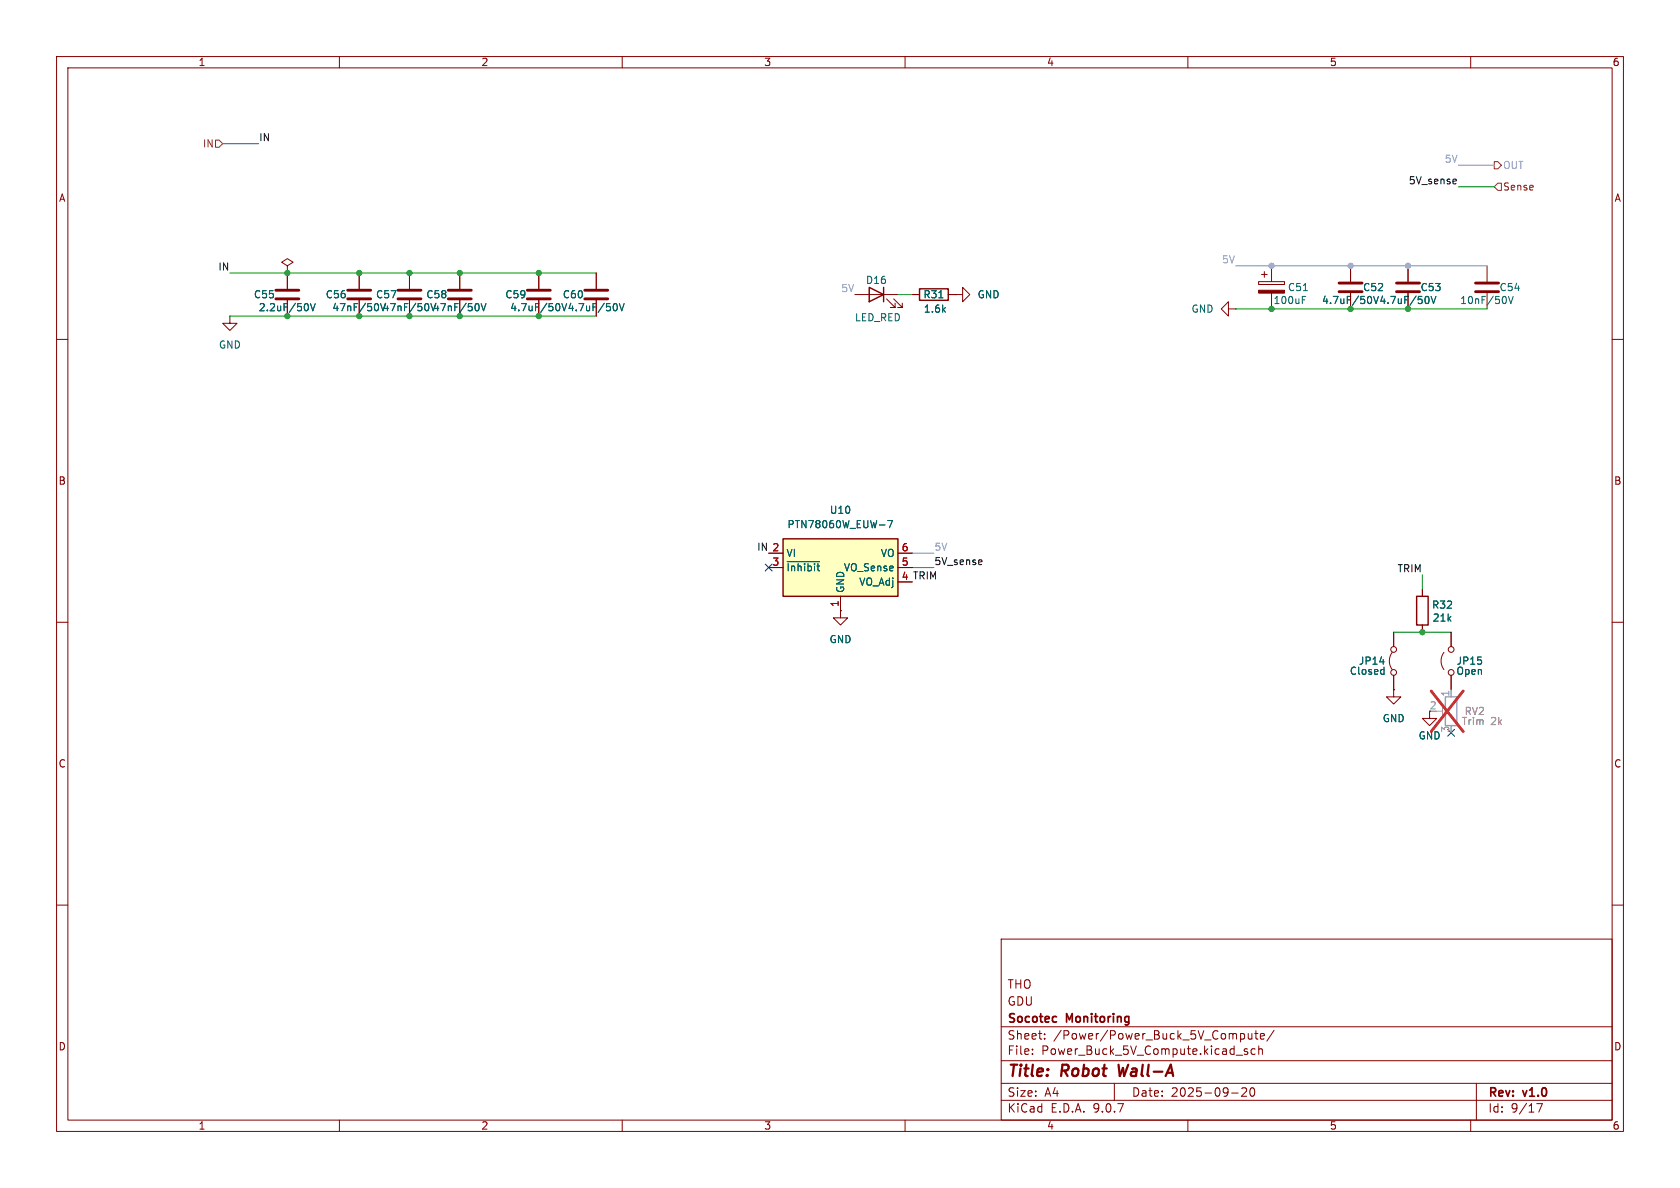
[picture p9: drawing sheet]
<svg xmlns="http://www.w3.org/2000/svg" width="297mm" height="210mm" viewBox="0 0 297 210" stroke-linecap="round" stroke-linejoin="round" font-family="sans-serif">
<g fill="none" stroke="#840000" stroke-width=".18">
<path d="M10 10h277v190h-277zM12 12h273v186h-273zM60 10v2M110 10v2M160 10v2M210 10v2M260 10v2M40.6 55.9v1.3h1.3l-1.3 1.2-1.2-1.2h1.2M40.6 55.9h.1M63.5 48.3v2.8M63.5 53.1v2.8M95.2 48.3v2.8"/>
<path d="M95.2 53.1v2.8M217.2 54.6v-1.3l-1.3 1.3 1.3 1.3v-1.3h1.2M218.4 54.6h.1M222.5 49.8h4.6v.5h-4.6zM223 48.5h1M223.5 48v1M224.8 47v2.8M224.8 51.8v2.8M10 60h2M285 60h2M10 110h2M251.5 104.1v1.3"/>
<path d="M251.5 110.5v1.3M285 110h2M10 160h2M177 166h108v32h-108zM285 160h2M60 198v2M110 198v2M160 198v2M177 194.5h108M177 191.5h108M177 187.5h108M177 181.5h108"/>
<path d="M182.5 186.3v.1M182.5 185.5v.1M184.7 183.6v.1M184.7 182.8v.1M197 191.5v3M210 198v2M217.7 193.2h1.2M218.5 186.5h1.2M219.5 182.7h.2l.3 .3v.6l-.5 .1M219.5 192.4l.6-.1 .2 .1 .1 .3-.9 1.1h.9M220.5 185.5l-.3-.1-.2 .2v.2l.5 .2v.3h-.5M220.7 182.7v.9l.4 .1 .2-.1"/>
<path d="M221.1 192.4l.2-.1a.81 .81 0 0 1 .6 .6 .81 .81 0 0 1-.3 .8l-.1 .1a.81 .81 0 0 1-.4-1.4zM221.3 182.7v1M221.8 182.7h.6M221.9 185.5l-.4-.1-.3 .3v.4l.1 .2h.6M222 182.2v1.3l.4 .2M222.5 185.5l.2-.1 .4 .1 .1 .9M222.5 184.9v1.5M222.8 183.2l.7-.1v-.3l-.5-.1-.2 .2 .1 .7h.6M225.2 182.1l-1.2 2M260 198v2M261 191.5v6.5M271.7 195.1h1l-.7 1.5"/>
</g>
<path d="M197.7 188.2l.3 2 .5-1.4" fill="none" stroke="#840000" stroke-width=".4"/>
<path d="M61.5 51.3h4M61.5 52.8h4M93.2 51.3h4.1M93.2 52.8h4.1" fill="none" stroke="#840000" stroke-width=".51"/>
<path d="M98.8 53.7l.2 .4-.2 .8M99.3 53.7l.5 1.2M230.2 53h.5M230.2 52.4h.6M230.4 51.4h.7" fill="none" stroke="#006464" stroke-width=".18"/>
<path d="M222.5 51.3h4.6v.5h-4.6z" fill="#840000" stroke="#840000" stroke-width=".18"/>
<path d="M250.4 105.4h2.1v5.1h-2.1z" fill="none" stroke="#840000" stroke-width=".25"/>
<path d="M138.4 95.3h20.3v10.1h-20.3z" fill="#ffffc2"/>
<path d="M153.7 50.8l2.5 1.3-2.5 1.2zM156.2 50.8v2.5M162.6 51.1h5v2h-5zM138.4 95.3h20.3v10.1h-20.3z" fill="none" stroke="#840000" stroke-width=".25"/>
<g fill="none" stroke="#840000" stroke-width=".18">
<path d="M50.8 47l1-.6-1-.7-1 .7 1 .6v1.3M50.8 48.3h.1M50.8 48.3v2.8M50.8 53.1v2.8M63.5 48.3v2.8M63.5 53.1v2.8M72.4 48.3v2.8M72.4 53.1v2.8M81.3 48.3v2.8M81.3 53.1v2.8M95.2 48.3v2.8M95.2 53.1v2.8"/>
<path d="M105.4 48.3v2.8M105.4 53.1v2.8M151.1 52.1h7.6M156.7 52.8l1.5 1.6h-.7h.7v-.8M158 52.8l1.5 1.6h-.8h.8v-.8M161.3 52.1h1.3M167.6 52.1h1.3M168.9 52.1h1.3v-1.3l1.2 1.3-1.2 1.2v-1.2M168.9 52.1h.1M238.8 47v2.8M238.8 51.8v2.8M248.9 47v2.8"/>
<path d="M248.9 51.8v2.8M262.9 47v2.8M262.9 51.8v2.8M135.9 97.8h2.5M158.7 97.8h2.6M135.9 100.3h2.5M148.6 108v1.2h1.3l-1.3 1.3-1.3-1.3h1.3M148.6 108h.1M148.6 105.4v2.6M158.7 100.3h2.6M246.1 115.3a2.54 2.54 0 0 0 0 3.1M246.4 111.8v2.5"/>
<path d="M246.4 119.4v2.5M251.5 104.1v1.3M251.5 110.5v1.3M255.3 115.3a2.53 2.53 0 0 0 0 3.1M256.5 111.8v2.5M256.5 119.4v2.5M246.4 121.9v1.3h-1.3l1.3 1.3 1.2-1.3h-1.2M246.4 121.9h.1M252.7 125.7v1.3h-1.2l1.2 1.3 1.3-1.3h-1.3"/>
<circle cx="246.4" cy="114.8" r=".51"/>
<circle cx="246.4" cy="118.9" r=".51"/>
<circle cx="256.5" cy="118.9" r=".51"/>
<circle cx="256.5" cy="114.8" r=".51"/>
</g>
<g fill="none" stroke="#006464" stroke-width=".18">
<path d="M54.3 53.7l.2 .4-.2 .8M54.9 53.7l.4 1.2 .4-1.2M84.6 53.9v.8M85.1 53.7l.4 1.2 .4-1.2M98.8 53.7l.2 .4-.2 .8M99.3 53.7l.5 1.2M108.9 53.7l.2 .4-.2 .8M109.5 53.7l.4 1.2 .4-1.2M166 52.6h.7M242.3 52.5l.2 .4-.2 .7M242.8 52.4l.5 1.3M252.5 52.5l.1 .4-.1 .7"/>
<path d="M253 52.4l.4 1.3 .4-1.3M266.2 52.6v.8M266.7 52.4l.4 1.3 .4-1.3M139.2 99.3h5.7M156.9 92h.9l-.6 1.3M244.6 118.4h.1M244.7 117.9v1.3M244.7 119.1l-.4 .1"/>
</g>
<g fill="none" stroke="#840000" stroke-width=".51">
<path d="M48.8 51.3h4M48.8 52.8h4M70.4 51.3h4M70.4 52.8h4M79.2 51.3h4.1M79.2 52.8h4.1M103.4 51.3h4M103.4 52.8h4M236.7 50h4.1M236.7 51.6h4.1M246.9 50h4.1M246.9 51.6h4.1"/>
<path d="M260.9 50h4M260.9 51.6h4"/>
</g>
<path d="M255.5 123.2h2.1v5.1h-2.1z" fill="none" stroke="#a1a1a1" stroke-width=".25"/>
<path d="M254 125.7h1M255 125v1.5M256.5 121.9v1.3" fill="none" stroke="#a1a1a1" stroke-width=".18"/>
<path d="M253 122.1l5.7 7.2M258.7 122.1l-5.7 7.2" fill="none" stroke="#e12e31" stroke-width=".46"/>
<path d="M38.1 24.8h.6l.7 .6-.7 .6h-.6zM264.2 28.6h.6l.6 .6-.6 .6h-.6zM264.8 32.4h.6v1.3h-.6l-.6-.7z" fill="none" stroke="#725600" stroke-width=".18"/>
<path d="M257.3 31.7l.2 .3-.6 .1M257.4 32.4l-.1 .1M173.4 99l.2 .3-.6 .1M173.5 99.8h-.1" fill="none" stroke="#0f0f0f" stroke-width=".18"/>
<path d="M39.4 25.4h6.3M257.8 33h6.4M40.6 48.3h64.8M40.6 55.9h64.8M158.7 52.1h2.6M218.4 54.6h44.5M161.3 100.3h3.8M246.4 111.8h10.1M251.5 101.6v2.5" fill="none" stroke="#009600" stroke-width=".18"/>
<path d="M257.8 29.2h6.4M218.4 47h44.5M161.3 97.8h3.8" fill="none" stroke="#7678f1" stroke-width=".18"/>
<path d="M135.3 99.7l1.2 1.2M136.5 99.7l-1.2 1.2M255.9 128.9l1.2 1.2M257.1 128.9l-1.2 1.2" fill="none" stroke="#000084" stroke-width=".18"/>
<g fill="#7678f1" stroke="#7678f1" stroke-width=".18">
<circle cx="224.8" cy="47" r=".46"/>
<circle cx="248.9" cy="47" r=".46"/>
<circle cx="238.8" cy="47" r=".46"/>
</g>
<g fill="#009600" stroke="#009600" stroke-width=".18">
<circle cx="224.8" cy="54.6" r=".46"/>
<circle cx="248.9" cy="54.6" r=".46"/>
<circle cx="238.8" cy="54.6" r=".46"/>
<circle cx="251.5" cy="111.8" r=".46"/>
<circle cx="63.5" cy="48.3" r=".46"/>
<circle cx="72.4" cy="55.9" r=".46"/>
<circle cx="63.5" cy="55.9" r=".46"/>
<circle cx="72.4" cy="48.3" r=".46"/>
<circle cx="81.3" cy="48.3" r=".46"/>
<circle cx="81.3" cy="55.9" r=".46"/>
<circle cx="95.2" cy="48.3" r=".46"/>
<circle cx="95.2" cy="55.9" r=".46"/>
<circle cx="50.8" cy="48.3" r=".46"/>
<circle cx="50.8" cy="55.9" r=".46"/>
</g>
<g font-size="2.8" fill="#840000">
<text x="178" y="190.9">Title:</text>
<text x="187.7" y="190.9">Robot</text>
<text x="198.6" y="190.9">Wall-A</text>
</g>
<g font-size="2.1" fill="#840000">
<text x="178" y="178">GDU</text>
<text x="178" y="175">THO</text>
<text x="178" y="184">Sheet:</text>
<text x="178" y="181.2">Socotec</text>
<text x="186.2" y="184">/Power/Power_Buck_5V_Compute/</text>
<text x="188.6" y="181.2">Monitoring</text>
<text x="178" y="186.7">File:</text>
<text x="184.1" y="186.7">Power_Buck_5V_Compute.kicad_sch</text>
<text x="178" y="196.9">KiCad</text>
<text x="178" y="194.1">Size:</text>
<text x="184.7" y="194.1">A4</text>
<text x="185.7" y="196.9">E.D.A.</text>
<text x="193.3" y="196.9">9.0.7</text>
<text x="200" y="194.1">Date:</text>
<text x="207" y="194.1">2025-09-20</text>
<text x="263" y="194.3">Rev:</text>
<text x="263" y="196.9">Id:</text>
<text x="267.1" y="196.9">9/17</text>
<text x="269.4" y="194.3">v1.0</text>
</g>
<g font-size="1.8" fill="#840000">
<text x="35" y="11.9">1</text>
<text x="85" y="11.9">2</text>
<text x="135" y="11.9">3</text>
<text x="185" y="11.9">4</text>
<text x="235" y="11.9">5</text>
<text x="285" y="11.9">6</text>
<text x="10.3" y="35.9">A</text>
<text x="285.3" y="35.9">A</text>
<text x="10.3" y="85.9">B</text>
<text x="285.3" y="85.9">B</text>
<text x="159.3" y="102.6">4 TRIM</text>
<text x="252.7" y="125.5">2</text>
<text x="10.3" y="135.9">C</text>
<text x="285.3" y="135.9">C</text>
<text x="10.3" y="185.9">D</text>
<text x="285.3" y="185.9">D</text>
<text x="35" y="199.9">1</text>
<text x="85" y="199.9">2</text>
<text x="135" y="199.9">3</text>
<text x="185" y="199.9">4</text>
<text x="235" y="199.9">5</text>
<text x="285" y="199.9">6</text>
</g>
<g font-size="1.8" fill="#725600">
<text x="35.8" y="26.3">IN</text>
<text x="265.6" y="33.9">Sense</text>
</g>
<g font-size="1.8" fill="#0f0f0f">
<text x="45.7" y="25.1">IN</text>
<text x="249" y="32.7">5V_sense</text>
<text x="38.5" y="47.9">IN</text>
<text x="133.8" y="97.4">IN 2</text>
<text x="165.1" y="100">5V_sense</text>
<text x="247" y="101.3">TRIM</text>
</g>
<g font-size="1.8" fill="#7678f1">
<text x="255.3" y="28.9">5V</text>
<text x="265.6" y="30.1">OUT</text>
<text x="215.9" y="46.6">5V</text>
<text x="148.6" y="51.7">5V</text>
<text x="165.1" y="97.4">5V</text>
</g>
<g font-size="1.8" fill="#006464">
<text x="44.8" y="52.9">C55</text>
<text x="57.5" y="52.9">C56</text>
<text x="66.4" y="52.9">C57</text>
<text x="75.3" y="52.9">C58</text>
<text x="89.2" y="52.9">C59</text>
<text x="99.4" y="52.9">C60</text>
<text x="153" y="50.4">D16</text>
<text x="163.2" y="52.9">R31</text>
<text x="172.7" y="52.9">GND</text>
<text x="225.1" y="53.9">100uF</text>
<text x="227.6" y="51.7">C51</text>
<text x="233.6" y="53.9">4.7uF/50V</text>
<text x="240.9" y="51.7">C52</text>
<text x="243.8" y="53.9">4.7uF/50V</text>
<text x="251" y="51.7">C53</text>
<text x="258" y="53.9">10nF/50V</text>
<text x="265" y="51.7">C54</text>
<text x="45.6" y="55.2">2.2uF/50V</text>
<text x="58.7" y="55.2">47nF/50V 47nF/50V 47nF/50V</text>
<text x="90.1" y="55.2">4.7uF/50V</text>
<text x="100.3" y="55.2">4.7uF/50V</text>
<text x="151" y="57">LED_RED</text>
<text x="163.2" y="55.5">1.6k</text>
<text x="210.5" y="55.5">GND</text>
<text x="38.6" y="61.8">GND</text>
<text x="139.1" y="93.6">PTN78060W_EUW-7</text>
<text x="146.6" y="91">U10</text>
<text x="138.9" y="98.7">VI</text>
<text x="138.9" y="101.2">~{Inhibit}</text>
<text x="149.1" y="101.2">VO_Sense</text>
<text x="155.6" y="98.7">VO</text>
<text x="149.5" y="104.9" transform="rotate(-90 149.5 104.9)">GND</text>
<text x="151.8" y="103.7">VO_Adj</text>
<text x="253.1" y="107.8">R32</text>
<text x="146.6" y="113.9">GND</text>
<text x="253.2" y="110.1">21k</text>
<text x="238.5" y="119.5">Closed</text>
<text x="240.1" y="117.7">JP14</text>
<text x="257.4" y="119.5">Open</text>
<text x="257.4" y="117.7">JP15</text>
<text x="244.3" y="127.9">GND</text>
<text x="250.7" y="130.9">GND</text>
</g>
<g font-size="1.8" fill="#a90000">
<text x="136.5" y="100.1">3</text>
<text x="136.5" y="97.5">2</text>
<text x="159.3" y="97.5">6</text>
<text x="159.3" y="100.1">5</text>
<text x="148.3" y="107.4" transform="rotate(-90 148.3 107.4)">1</text>
<text x="159.3" y="102.6">4</text>
</g>
<g font-size="1.8" fill="#aaa">
<text x="256.3" y="123.3" transform="rotate(-90 256.3 123.3)">1</text>
<text x="256.3" y="129.6" transform="rotate(-90 256.3 129.6)">3</text>
</g>
<g font-size="1.8" fill="#989898">
<text x="258.3" y="128.4">Trim</text>
<text x="258.8" y="126.6">RV2</text>
<text x="263.6" y="128.4">2k</text>
</g>
</svg>
